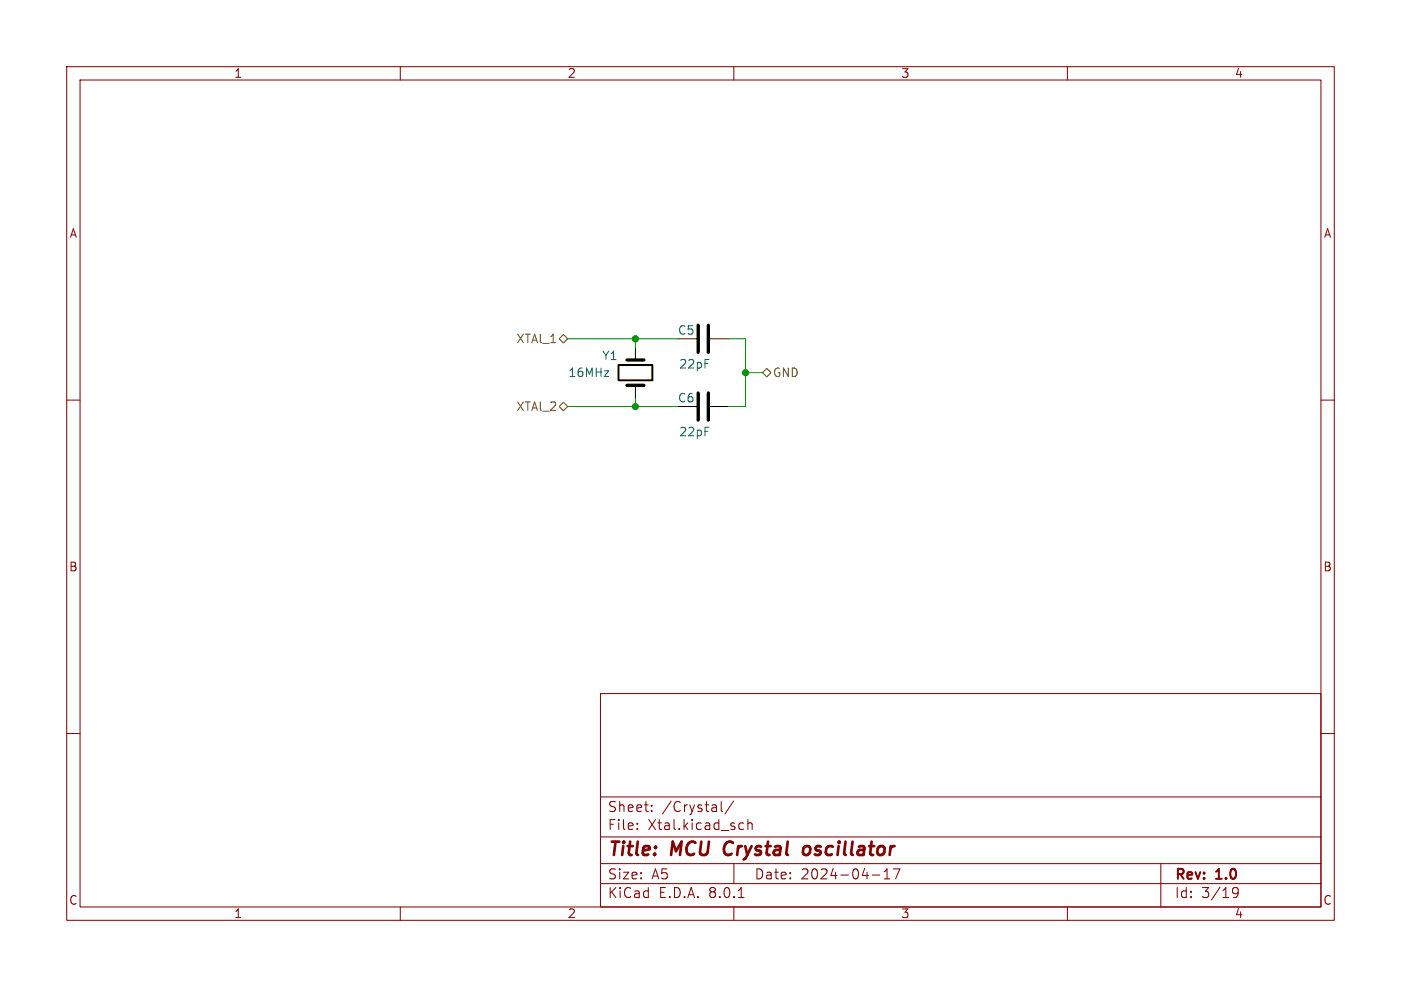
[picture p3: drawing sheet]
<svg xmlns="http://www.w3.org/2000/svg" width="210mm" height="148mm" viewBox="0 0 210 148" stroke-linecap="round" stroke-linejoin="round" font-family="sans-serif">
<g fill="none" stroke="#840000" stroke-width=".15">
<path d="M10 10h190v128h-190zM12 12h186v124h-186zM60 10v2M110 10v2M160 10v2M10 60h2M198 60h2M10 110h2M90 104h108v32h-108zM90 119.5h108M198 110h2M60 136v2"/>
<path d="M90 132.5h108M90 129.5h108M90 125.5h108M95.5 124.2v.2M95.5 123.5v.1M97.7 121.5v.2M97.7 120.8v.1M108.1 120.2v1.3l.2 .2M110 120.1l-1.3 1.9M110 136v2M110 129.5v3M110.7 134.6h.8"/>
<path d="M111 123.4l.5 .1M111.5 124.3l-.5 .1M112.1 123.5a.37 .37 0 0 1 .7 .1v.8M112.1 122.9v1.5M130.8 131.2h1.1M132.5 131.8h.9M132.5 130.7l.5-.4v1.5M133.9 130.3h1l-.6 1.5M160 136v2M174 129.5v6.5M184.8 133.4l.2-.3h.3l.2 .1a.99 .99 0 0 1-.3 1.4h-.3M184.8 133.7l.2 .3 .5-.1 .1-.2"/>
</g>
<path d="M108.8 126.5a1.27 1.27 0 0 0 0 1.6M121.4 127.1a.57 .57 0 0 0-1 .2v.7a.57 .57 0 0 0 1-.2" fill="none" stroke="#840000" stroke-width=".4"/>
<path d="M92.7 54.7h5.1v2.3h-5.1z" fill="none" stroke="#000" stroke-width=".3"/>
<path d="M95.2 52.1v1.9M95.2 57.8v1.9M101.6 50.8h2.8M106.4 50.8h2.8M101.6 61h2.8M106.4 61h2.8" fill="none" stroke="#000" stroke-width=".15"/>
<path d="M94 57.8h2.5M94 54h2.5M104.6 48.8v4M104.6 58.9v4.1M106.2 48.8v4M106.2 58.9v4.1" fill="none" stroke="#000" stroke-width=".51"/>
<path d="M83.8 50.8l.7-.6 .6 .6-.6 .6zM114.3 55.9l.6-.7 .7 .7-.7 .6zM83.8 61l.7-.7 .6 .7-.6 .6z" fill="none" stroke="#725600" stroke-width=".15"/>
<path d="M85.1 50.8h16.5M95.2 50.8v1.3M95.2 59.7v1.3M109.2 50.8h2.6v10.2h-2.6M111.8 55.9h2.5M85.1 61h16.5" fill="none" stroke="#009600" stroke-width=".15"/>
<g fill="#009600" stroke="#009600" stroke-width=".15">
<circle cx="111.8" cy="55.9" r=".46"/>
<circle cx="95.2" cy="50.8" r=".46"/>
<circle cx="95.2" cy="61" r=".46"/>
</g>
<g font-size="2.8" fill="#840000">
<text x="91" y="128.9">Title:</text>
<text x="100.7" y="128.9">MCU</text>
<text x="109.4" y="128.9">Crystal</text>
<text x="122.1" y="128.9">oscillator</text>
</g>
<g font-size="2.1" fill="#840000">
<text x="91" y="124.7">File:</text>
<text x="91" y="122">Sheet:</text>
<text x="97.1" y="124.7">Xtal.kicad_sch</text>
<text x="99.2" y="122">/Crystal/</text>
<text x="91" y="134.9">KiCad</text>
<text x="91" y="132.1">Size:</text>
<text x="97.7" y="132.1">A5</text>
<text x="98.7" y="134.9">E.D.A.</text>
<text x="106.3" y="134.9">8.0.1</text>
<text x="113" y="132.1">Date:</text>
<text x="120" y="132.1">2024-04-17</text>
<text x="176" y="132.3">Rev:</text>
<text x="176" y="134.9">Id:</text>
<text x="180.1" y="134.9">3/19</text>
<text x="182.4" y="132.3">1.0</text>
</g>
<g font-size="1.8" fill="#840000">
<text x="35" y="11.9">1</text>
<text x="85" y="11.9">2</text>
<text x="135" y="11.9">3</text>
<text x="185" y="11.9">4</text>
<text x="10.3" y="35.9">A</text>
<text x="198.4" y="35.9">A</text>
<text x="10.3" y="85.9">B</text>
<text x="198.3" y="85.9">B</text>
<text x="10.3" y="135.9">C</text>
<text x="35" y="137.9">1</text>
<text x="85" y="137.9">2</text>
<text x="135" y="137.9">3</text>
<text x="185" y="137.9">4</text>
<text x="198.3" y="135.9">C</text>
</g>
<g font-size="1.8" fill="#725600">
<text x="77.3" y="51.7">XTAl_1</text>
<text x="115.8" y="56.7">GND</text>
<text x="77.3" y="61.8">XTAl_2</text>
</g>
<g font-size="1.8" fill="#006464">
<text x="101.5" y="50.4">C5</text>
<text x="85.1" y="56.7">16MHz</text>
<text x="90.2" y="54.2">Y1</text>
<text x="101.7" y="55.5">22pF</text>
<text x="101.5" y="60.6">C6</text>
<text x="101.7" y="65.6">22pF</text>
</g>
</svg>
